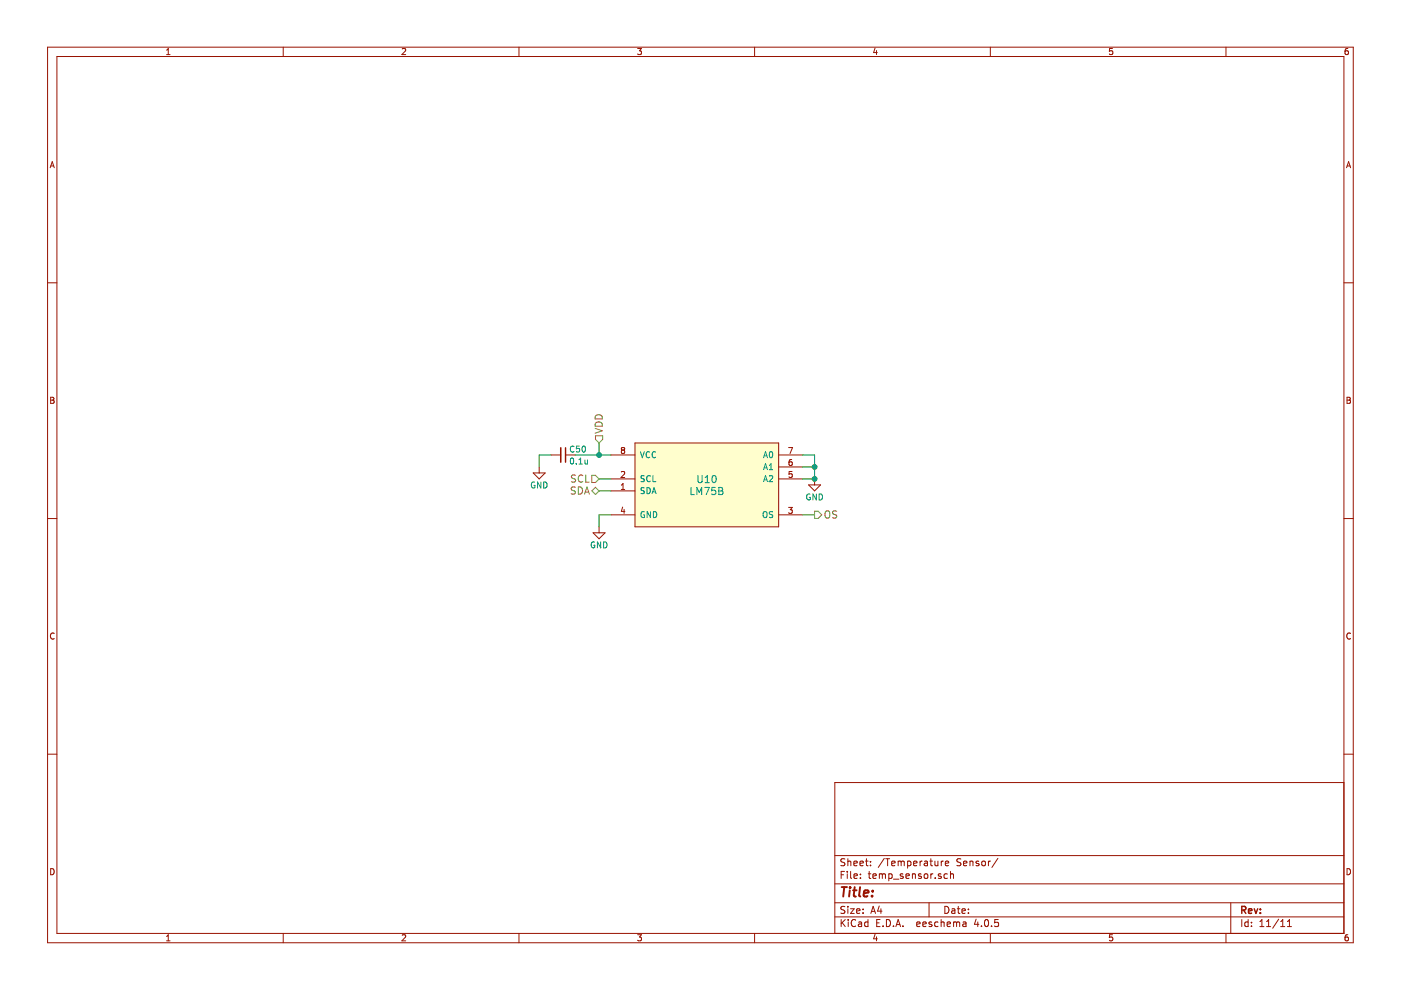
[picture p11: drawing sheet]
EESchema Schematic File Version 2
LIBS:bldc-controller
LIBS:power
LIBS:device
LIBS:transistors
LIBS:conn
LIBS:linear
LIBS:regul
LIBS:74xx
LIBS:cmos4000
LIBS:adc-dac
LIBS:memory
LIBS:xilinx
LIBS:microcontrollers
LIBS:dsp
LIBS:analog_switches
LIBS:motorola
LIBS:texas
LIBS:intel
LIBS:audio
LIBS:interface
LIBS:digital-audio
LIBS:philips
LIBS:display
LIBS:cypress
LIBS:siliconi
LIBS:opto
LIBS:atmel
LIBS:contrib
LIBS:valves
LIBS:stepper-driver
LIBS:bldc-controller-cache
EELAYER 25 0
EELAYER END
$Descr A4 11693 8268
encoding utf-8
Sheet 11 11
Title ""
Date ""
Rev ""
Comp ""
Comment1 ""
Comment2 ""
Comment3 ""
Comment4 ""
$EndDescr
$Comp
L LM75B U10
U 1 1
P 5900 4050
F 0 "U10" H 5900 4100 60  0000 C CNN
F 1 "LM75B" H 5900 4000 60  0000 C CNN
F 2 "bldc-controller:TSSOP-8" H 5900 4050 60  0001 C CNN
F 3 "" H 5900 4050 60  0001 C CNN
F 4 "NXP" H 5900 4050 60  0001 C CNN "MFR_NAME"
F 5 "LM75BDP,118" H 5900 4050 60  0001 C CNN "MFR_PN"
	1    5900 4050
	1    0    0    -1  
$EndComp
Text HLabel 5000 3700 1    60   Input ~ 0
VDD
Wire Wire Line
	5000 3700 5000 3800
Wire Wire Line
	4800 3800 5100 3800
Wire Wire Line
	5100 4300 5000 4300
Wire Wire Line
	5000 4300 5000 4400
$Comp
L GND #PWR086
U 1 1
P 5000 4400
F 0 "#PWR086" H 5000 4150 50  0001 C CNN
F 1 "GND" H 5000 4250 50  0000 C CNN
F 2 "" H 5000 4400 50  0000 C CNN
F 3 "" H 5000 4400 50  0000 C CNN
	1    5000 4400
	1    0    0    -1  
$EndComp
$Comp
L C_Small C50
U 1 1
P 4700 3800
F 0 "C50" V 4650 3850 50  0000 L CNN
F 1 "0.1u" V 4750 3850 50  0000 L CNN
F 2 "bldc-controller:C_0603_IPC_NOMINAL" H 4700 3800 50  0001 C CNN
F 3 "" H 4700 3800 50  0000 C CNN
	1    4700 3800
	0    1    1    0   
$EndComp
Connection ~ 5000 3800
Wire Wire Line
	4600 3800 4500 3800
Wire Wire Line
	4500 3800 4500 3900
$Comp
L GND #PWR087
U 1 1
P 4500 3900
F 0 "#PWR087" H 4500 3650 50  0001 C CNN
F 1 "GND" H 4500 3750 50  0000 C CNN
F 2 "" H 4500 3900 50  0000 C CNN
F 3 "" H 4500 3900 50  0000 C CNN
	1    4500 3900
	1    0    0    -1  
$EndComp
Text HLabel 5000 4000 0    60   Input ~ 0
SCL
Text HLabel 5000 4100 0    60   BiDi ~ 0
SDA
Wire Wire Line
	5000 4000 5100 4000
Wire Wire Line
	5000 4100 5100 4100
$Comp
L GND #PWR088
U 1 1
P 6800 4000
F 0 "#PWR088" H 6800 3750 50  0001 C CNN
F 1 "GND" H 6800 3850 50  0000 C CNN
F 2 "" H 6800 4000 50  0000 C CNN
F 3 "" H 6800 4000 50  0000 C CNN
	1    6800 4000
	1    0    0    -1  
$EndComp
Wire Wire Line
	6700 3800 6800 3800
Wire Wire Line
	6800 3800 6800 4000
Wire Wire Line
	6700 3900 6800 3900
Connection ~ 6800 3900
Wire Wire Line
	6800 4000 6700 4000
Connection ~ 6800 4000
Text HLabel 6800 4300 2    60   Output ~ 0
OS
Wire Wire Line
	6700 4300 6800 4300
$EndSCHEMATC
